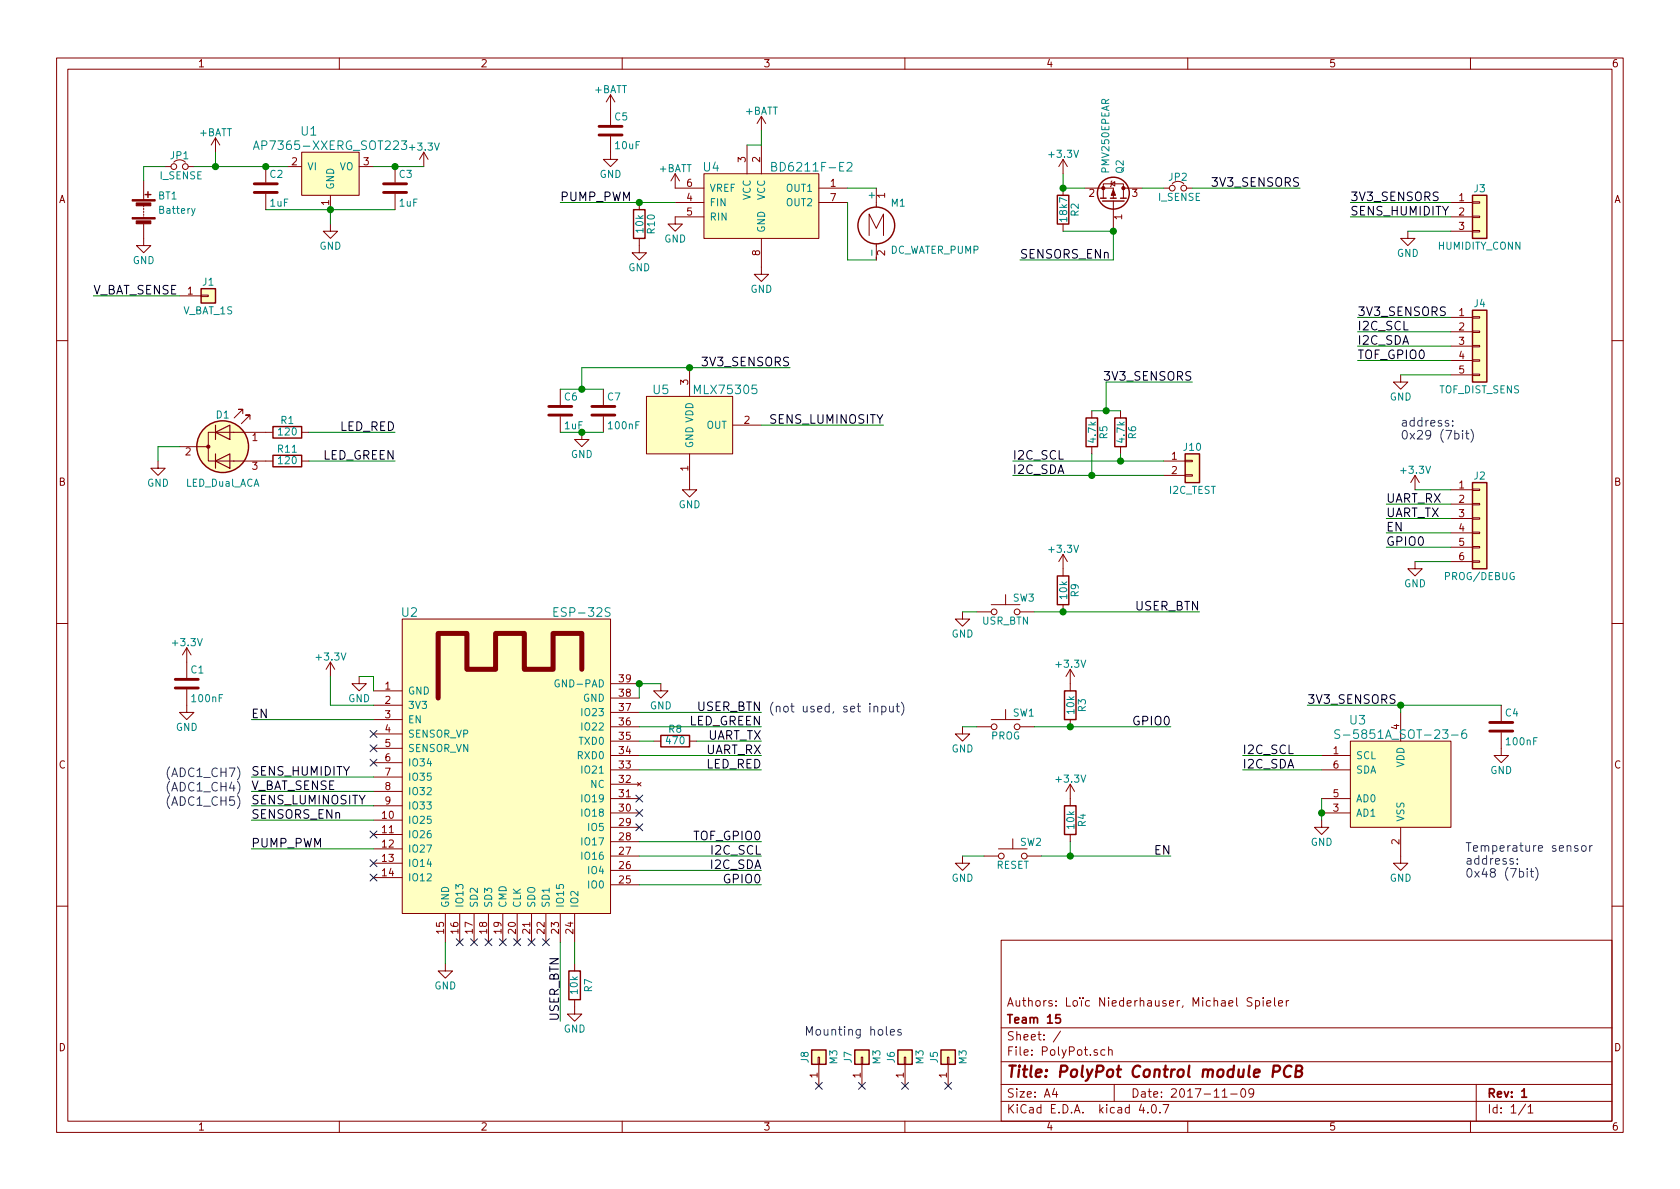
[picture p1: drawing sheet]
EESchema Schematic File Version 2
LIBS:power
LIBS:device
LIBS:transistors
LIBS:conn
LIBS:linear
LIBS:regul
LIBS:74xx
LIBS:cmos4000
LIBS:adc-dac
LIBS:memory
LIBS:xilinx
LIBS:microcontrollers
LIBS:dsp
LIBS:microchip
LIBS:analog_switches
LIBS:motorola
LIBS:texas
LIBS:intel
LIBS:audio
LIBS:interface
LIBS:digital-audio
LIBS:philips
LIBS:display
LIBS:cypress
LIBS:siliconi
LIBS:opto
LIBS:atmel
LIBS:contrib
LIBS:valves
LIBS:PolyPot
LIBS:PolyPot-cache
EELAYER 25 0
EELAYER END
$Descr A4 11693 8268
encoding utf-8
Sheet 1 1
Title "PolyPot Control module PCB"
Date "2017-11-09"
Rev "1"
Comp "Team 15"
Comment1 "Authors: Loïc Niederhauser, Michael Spieler "
Comment2 ""
Comment3 ""
Comment4 ""
$EndDescr
$Comp
L Battery BT1
U 1 1
P 1000 1450
F 0 "BT1" H 1100 1550 50  0000 L CNN
F 1 "Battery" H 1100 1450 50  0000 L CNN
F 2 "Pin_Headers:Pin_Header_Straight_1x02_Pitch2.54mm" V 1000 1510 50  0001 C CNN
F 3 "" V 1000 1510 50  0001 C CNN
	1    1000 1450
	1    0    0    -1  
$EndComp
$Comp
L C C2
U 1 1
P 1850 1300
F 0 "C2" H 1875 1400 50  0000 L CNN
F 1 "1uF" H 1875 1200 50  0000 L CNN
F 2 "Capacitors_SMD:C_0603_HandSoldering" H 1888 1150 50  0001 C CNN
F 3 "" H 1850 1300 50  0001 C CNN
	1    1850 1300
	1    0    0    -1  
$EndComp
$Comp
L R R4
U 1 1
P 7450 5700
F 0 "R4" V 7530 5700 50  0000 C CNN
F 1 "10k" V 7450 5700 50  0000 C CNN
F 2 "Resistors_SMD:R_0603_HandSoldering" V 7380 5700 50  0001 C CNN
F 3 "" H 7450 5700 50  0001 C CNN
	1    7450 5700
	1    0    0    -1  
$EndComp
$Comp
L +3.3V #PWR01
U 1 1
P 1300 4600
F 0 "#PWR01" H 1300 4450 50  0001 C CNN
F 1 "+3.3V" H 1300 4740 50  0000 C CNN
F 2 "" H 1300 4600 50  0001 C CNN
F 3 "" H 1300 4600 50  0001 C CNN
	1    1300 4600
	1    0    0    -1  
$EndComp
$Comp
L GND #PWR02
U 1 1
P 9850 3900
F 0 "#PWR02" H 9850 3650 50  0001 C CNN
F 1 "GND" H 9850 3750 50  0000 C CNN
F 2 "" H 9850 3900 50  0001 C CNN
F 3 "" H 9850 3900 50  0001 C CNN
	1    9850 3900
	1    0    0    -1  
$EndComp
$Comp
L R R1
U 1 1
P 2000 3000
F 0 "R1" V 2080 3000 50  0000 C CNN
F 1 "120" V 2000 3000 50  0000 C CNN
F 2 "Resistors_SMD:R_0603_HandSoldering" V 1930 3000 50  0001 C CNN
F 3 "" H 2000 3000 50  0001 C CNN
	1    2000 3000
	0    -1   -1   0   
$EndComp
$Comp
L GND #PWR03
U 1 1
P 1000 1650
F 0 "#PWR03" H 1000 1400 50  0001 C CNN
F 1 "GND" H 1000 1500 50  0000 C CNN
F 2 "" H 1000 1650 50  0001 C CNN
F 3 "" H 1000 1650 50  0001 C CNN
	1    1000 1650
	1    0    0    -1  
$EndComp
$Comp
L C C3
U 1 1
P 2750 1300
F 0 "C3" H 2775 1400 50  0000 L CNN
F 1 "1uF" H 2775 1200 50  0000 L CNN
F 2 "Capacitors_SMD:C_0603_HandSoldering" H 2788 1150 50  0001 C CNN
F 3 "" H 2750 1300 50  0001 C CNN
	1    2750 1300
	1    0    0    -1  
$EndComp
$Comp
L GND #PWR04
U 1 1
P 2300 1550
F 0 "#PWR04" H 2300 1300 50  0001 C CNN
F 1 "GND" H 2300 1400 50  0000 C CNN
F 2 "" H 2300 1550 50  0001 C CNN
F 3 "" H 2300 1550 50  0001 C CNN
	1    2300 1550
	1    0    0    -1  
$EndComp
$Comp
L +3.3V #PWR05
U 1 1
P 2950 1150
F 0 "#PWR05" H 2950 1000 50  0001 C CNN
F 1 "+3.3V" H 2950 1290 50  0000 C CNN
F 2 "" H 2950 1150 50  0001 C CNN
F 3 "" H 2950 1150 50  0001 C CNN
	1    2950 1150
	1    0    0    -1  
$EndComp
$Comp
L C C1
U 1 1
P 1300 4750
F 0 "C1" H 1325 4850 50  0000 L CNN
F 1 "100nF" H 1325 4650 50  0000 L CNN
F 2 "Capacitors_SMD:C_0603_HandSoldering" H 1338 4600 50  0001 C CNN
F 3 "" H 1300 4750 50  0001 C CNN
	1    1300 4750
	1    0    0    -1  
$EndComp
$Comp
L GND #PWR06
U 1 1
P 1300 4900
F 0 "#PWR06" H 1300 4650 50  0001 C CNN
F 1 "GND" H 1300 4750 50  0000 C CNN
F 2 "" H 1300 4900 50  0001 C CNN
F 3 "" H 1300 4900 50  0001 C CNN
	1    1300 4900
	1    0    0    -1  
$EndComp
$Comp
L +3.3V #PWR07
U 1 1
P 2300 4700
F 0 "#PWR07" H 2300 4550 50  0001 C CNN
F 1 "+3.3V" H 2300 4840 50  0000 C CNN
F 2 "" H 2300 4700 50  0001 C CNN
F 3 "" H 2300 4700 50  0001 C CNN
	1    2300 4700
	1    0    0    -1  
$EndComp
$Comp
L Jumper_NC_Small JP1
U 1 1
P 1250 1150
F 0 "JP1" H 1250 1230 50  0000 C CNN
F 1 "I_SENSE" H 1260 1090 50  0000 C CNN
F 2 "Pin_Headers:Pin_Header_Straight_1x02_Pitch2.54mm" H 1250 1150 50  0001 C CNN
F 3 "" H 1250 1150 50  0001 C CNN
	1    1250 1150
	1    0    0    -1  
$EndComp
$Comp
L GND #PWR08
U 1 1
P 1100 3200
F 0 "#PWR08" H 1100 2950 50  0001 C CNN
F 1 "GND" H 1100 3050 50  0000 C CNN
F 2 "" H 1100 3200 50  0001 C CNN
F 3 "" H 1100 3200 50  0001 C CNN
	1    1100 3200
	1    0    0    -1  
$EndComp
Text Label 9650 3500 0    60   ~ 0
UART_RX
Text Label 9650 3600 0    60   ~ 0
UART_TX
$Comp
L +3.3V #PWR09
U 1 1
P 7450 5550
F 0 "#PWR09" H 7450 5400 50  0001 C CNN
F 1 "+3.3V" H 7450 5690 50  0000 C CNN
F 2 "" H 7450 5550 50  0001 C CNN
F 3 "" H 7450 5550 50  0001 C CNN
	1    7450 5550
	1    0    0    -1  
$EndComp
Text Label 8150 5950 2    60   ~ 0
EN
$Comp
L +3.3V #PWR010
U 1 1
P 9850 3400
F 0 "#PWR010" H 9850 3250 50  0001 C CNN
F 1 "+3.3V" H 9850 3540 50  0000 C CNN
F 2 "" H 9850 3400 50  0001 C CNN
F 3 "" H 9850 3400 50  0001 C CNN
	1    9850 3400
	1    0    0    -1  
$EndComp
Text Label 9400 1400 0    60   ~ 0
3V3_SENSORS
$Comp
L GND #PWR011
U 1 1
P 9800 1600
F 0 "#PWR011" H 9800 1350 50  0001 C CNN
F 1 "GND" H 9800 1450 50  0000 C CNN
F 2 "" H 9800 1600 50  0001 C CNN
F 3 "" H 9800 1600 50  0001 C CNN
	1    9800 1600
	1    0    0    -1  
$EndComp
Text Label 9400 1500 0    60   ~ 0
SENS_HUMIDITY
Text Label 8300 2650 2    60   ~ 0
3V3_SENSORS
$Comp
L R R5
U 1 1
P 7600 3000
F 0 "R5" V 7680 3000 50  0000 C CNN
F 1 "4.7k" V 7600 3000 50  0000 C CNN
F 2 "Resistors_SMD:R_0603_HandSoldering" V 7530 3000 50  0001 C CNN
F 3 "" H 7600 3000 50  0001 C CNN
	1    7600 3000
	1    0    0    -1  
$EndComp
$Comp
L R R6
U 1 1
P 7800 3000
F 0 "R6" V 7880 3000 50  0000 C CNN
F 1 "4.7k" V 7800 3000 50  0000 C CNN
F 2 "Resistors_SMD:R_0603_HandSoldering" V 7730 3000 50  0001 C CNN
F 3 "" H 7800 3000 50  0001 C CNN
	1    7800 3000
	1    0    0    -1  
$EndComp
Text Label 7050 3300 0    60   ~ 0
I2C_SDA
Text Label 7050 3200 0    60   ~ 0
I2C_SCL
$Comp
L Q_PMOS_GSD Q2
U 1 1
P 7750 1400
F 0 "Q2" H 7950 1450 50  0000 L CNN
F 1 "PMV250EPEAR" H 7950 1350 50  0000 L CNN
F 2 "TO_SOT_Packages_SMD:SOT-23_Handsoldering" H 7950 1500 50  0001 C CNN
F 3 "" H 7750 1400 50  0001 C CNN
	1    7750 1400
	0    1    -1   0   
$EndComp
$Comp
L R R2
U 1 1
P 7400 1450
F 0 "R2" V 7480 1450 50  0000 C CNN
F 1 "18k7" V 7400 1450 50  0000 C CNN
F 2 "Resistors_SMD:R_0603_HandSoldering" V 7330 1450 50  0001 C CNN
F 3 "" H 7400 1450 50  0001 C CNN
	1    7400 1450
	1    0    0    -1  
$EndComp
Text Label 7100 1800 0    60   ~ 0
SENSORS_ENn
Text Label 9050 1300 2    60   ~ 0
3V3_SENSORS
$Comp
L +3.3V #PWR012
U 1 1
P 7400 1200
F 0 "#PWR012" H 7400 1050 50  0001 C CNN
F 1 "+3.3V" H 7400 1340 50  0000 C CNN
F 2 "" H 7400 1200 50  0001 C CNN
F 3 "" H 7400 1200 50  0001 C CNN
	1    7400 1200
	1    0    0    -1  
$EndComp
$Comp
L Jumper_NC_Small JP2
U 1 1
P 8200 1300
F 0 "JP2" H 8200 1380 50  0000 C CNN
F 1 "I_SENSE" H 8210 1240 50  0000 C CNN
F 2 "Pin_Headers:Pin_Header_Straight_1x02_Pitch2.54mm" H 8200 1300 50  0001 C CNN
F 3 "" H 8200 1300 50  0001 C CNN
	1    8200 1300
	1    0    0    -1  
$EndComp
Text Label 9450 2300 0    60   ~ 0
I2C_SCL
Text Label 9450 2400 0    60   ~ 0
I2C_SDA
Text Label 9450 2200 0    60   ~ 0
3V3_SENSORS
$Comp
L GND #PWR013
U 1 1
P 9750 2600
F 0 "#PWR013" H 9750 2350 50  0001 C CNN
F 1 "GND" H 9750 2450 50  0000 C CNN
F 2 "" H 9750 2600 50  0001 C CNN
F 3 "" H 9750 2600 50  0001 C CNN
	1    9750 2600
	1    0    0    -1  
$EndComp
Text Label 9450 2500 0    60   ~ 0
TOF_GPIO0
$Comp
L Conn_01x05 J4
U 1 1
P 10300 2400
F 0 "J4" H 10300 2700 50  0000 C CNN
F 1 "TOF_DIST_SENS" H 10300 2100 50  0000 C CNN
F 2 "Pin_Headers:Pin_Header_Straight_1x05_Pitch2.54mm" H 10300 2400 50  0001 C CNN
F 3 "" H 10300 2400 50  0001 C CNN
	1    10300 2400
	1    0    0    -1  
$EndComp
Text Notes 9750 3050 0    60   ~ 0
address:\n0x29 (7bit)
$Comp
L Motor_DC M1
U 1 1
P 6100 1500
F 0 "M1" H 6200 1600 50  0000 L CNN
F 1 "DC_WATER_PUMP" H 6200 1300 50  0000 L TNN
F 2 "Pin_Headers:Pin_Header_Straight_1x02_Pitch2.54mm" H 6100 1410 50  0001 C CNN
F 3 "" H 6100 1410 50  0001 C CNN
	1    6100 1500
	1    0    0    -1  
$EndComp
$Comp
L SW_Push SW2
U 1 1
P 7050 5950
F 0 "SW2" H 7100 6050 50  0000 L CNN
F 1 "RESET" H 7050 5890 50  0000 C CNN
F 2 "Buttons_Switches_SMD:SW_SPST_EVQPE1" H 7050 6150 50  0001 C CNN
F 3 "" H 7050 6150 50  0001 C CNN
	1    7050 5950
	1    0    0    -1  
$EndComp
$Comp
L GND #PWR014
U 1 1
P 6700 5950
F 0 "#PWR014" H 6700 5700 50  0001 C CNN
F 1 "GND" H 6700 5800 50  0000 C CNN
F 2 "" H 6700 5950 50  0001 C CNN
F 3 "" H 6700 5950 50  0001 C CNN
	1    6700 5950
	1    0    0    -1  
$EndComp
$Comp
L SW_Push SW1
U 1 1
P 7000 5050
F 0 "SW1" H 7050 5150 50  0000 L CNN
F 1 "PROG" H 7000 4990 50  0000 C CNN
F 2 "Buttons_Switches_SMD:SW_SPST_EVQPE1" H 7000 5250 50  0001 C CNN
F 3 "" H 7000 5250 50  0001 C CNN
	1    7000 5050
	1    0    0    -1  
$EndComp
$Comp
L R R3
U 1 1
P 7450 4900
F 0 "R3" V 7530 4900 50  0000 C CNN
F 1 "10k" V 7450 4900 50  0000 C CNN
F 2 "Resistors_SMD:R_0603_HandSoldering" V 7380 4900 50  0001 C CNN
F 3 "" H 7450 4900 50  0001 C CNN
	1    7450 4900
	1    0    0    -1  
$EndComp
$Comp
L +3.3V #PWR015
U 1 1
P 7450 4750
F 0 "#PWR015" H 7450 4600 50  0001 C CNN
F 1 "+3.3V" H 7450 4890 50  0000 C CNN
F 2 "" H 7450 4750 50  0001 C CNN
F 3 "" H 7450 4750 50  0001 C CNN
	1    7450 4750
	1    0    0    -1  
$EndComp
$Comp
L GND #PWR016
U 1 1
P 6700 5050
F 0 "#PWR016" H 6700 4800 50  0001 C CNN
F 1 "GND" H 6700 4900 50  0000 C CNN
F 2 "" H 6700 5050 50  0001 C CNN
F 3 "" H 6700 5050 50  0001 C CNN
	1    6700 5050
	1    0    0    -1  
$EndComp
Text Label 8150 5050 2    60   ~ 0
GPIO0
$Comp
L Conn_01x03 J3
U 1 1
P 10300 1500
F 0 "J3" H 10300 1700 50  0000 C CNN
F 1 "HUMIDITY_CONN" H 10300 1300 50  0000 C CNN
F 2 "Pin_Headers:Pin_Header_Straight_1x03_Pitch2.54mm" H 10300 1500 50  0001 C CNN
F 3 "" H 10300 1500 50  0001 C CNN
	1    10300 1500
	1    0    0    -1  
$EndComp
$Comp
L S-5851A_SOT-23-6 U3
U 1 1
P 9750 5450
F 0 "U3" H 9450 5900 60  0000 C CNN
F 1 "S-5851A_SOT-23-6" H 9750 5800 60  0000 C CNN
F 2 "TO_SOT_Packages_SMD:SOT-23-6_Handsoldering" H 9350 5700 60  0001 C CNN
F 3 "" H 9450 5800 60  0001 C CNN
	1    9750 5450
	1    0    0    -1  
$EndComp
$Comp
L GND #PWR017
U 1 1
P 9750 5950
F 0 "#PWR017" H 9750 5700 50  0001 C CNN
F 1 "GND" H 9750 5800 50  0000 C CNN
F 2 "" H 9750 5950 50  0001 C CNN
F 3 "" H 9750 5950 50  0001 C CNN
	1    9750 5950
	1    0    0    -1  
$EndComp
Text Label 9100 4900 0    60   ~ 0
3V3_SENSORS
Text Label 8650 5250 0    60   ~ 0
I2C_SCL
Text Label 8650 5350 0    60   ~ 0
I2C_SDA
$Comp
L GND #PWR018
U 1 1
P 9200 5700
F 0 "#PWR018" H 9200 5450 50  0001 C CNN
F 1 "GND" H 9200 5550 50  0000 C CNN
F 2 "" H 9200 5700 50  0001 C CNN
F 3 "" H 9200 5700 50  0001 C CNN
	1    9200 5700
	1    0    0    -1  
$EndComp
Text Notes 10200 6100 0    60   ~ 0
Temperature sensor\naddress:\n0x48 (7bit)
Text Label 650  2050 0    60   ~ 0
V_BAT_SENSE
$Comp
L Conn_01x06 J2
U 1 1
P 10300 3600
F 0 "J2" H 10300 3900 50  0000 C CNN
F 1 "PROG/DEBUG" H 10300 3200 50  0000 C CNN
F 2 "Pin_Headers:Pin_Header_Straight_1x06_Pitch2.54mm" H 10300 3600 50  0001 C CNN
F 3 "" H 10300 3600 50  0001 C CNN
	1    10300 3600
	1    0    0    -1  
$EndComp
Text Label 9650 3700 0    60   ~ 0
EN
Text Label 9650 3800 0    60   ~ 0
GPIO0
$Comp
L C C4
U 1 1
P 10450 5050
F 0 "C4" H 10475 5150 50  0000 L CNN
F 1 "100nF" H 10475 4950 50  0000 L CNN
F 2 "Capacitors_SMD:C_0603_HandSoldering" H 10488 4900 50  0001 C CNN
F 3 "" H 10450 5050 50  0001 C CNN
	1    10450 5050
	1    0    0    -1  
$EndComp
$Comp
L GND #PWR019
U 1 1
P 10450 5200
F 0 "#PWR019" H 10450 4950 50  0001 C CNN
F 1 "GND" H 10450 5050 50  0000 C CNN
F 2 "" H 10450 5200 50  0001 C CNN
F 3 "" H 10450 5200 50  0001 C CNN
	1    10450 5200
	1    0    0    -1  
$EndComp
$Comp
L Conn_01x01 J7
U 1 1
P 6000 7350
F 0 "J7" H 6000 7450 50  0000 C CNN
F 1 "M3" H 6000 7250 50  0000 C CNN
F 2 "Mounting_Holes:MountingHole_3.2mm_M3" H 6000 7350 50  0001 C CNN
F 3 "" H 6000 7350 50  0001 C CNN
	1    6000 7350
	0    -1   -1   0   
$EndComp
$Comp
L Conn_01x01 J6
U 1 1
P 6300 7350
F 0 "J6" H 6300 7450 50  0000 C CNN
F 1 "M3" H 6300 7250 50  0000 C CNN
F 2 "Mounting_Holes:MountingHole_3.2mm_M3" H 6300 7350 50  0001 C CNN
F 3 "" H 6300 7350 50  0001 C CNN
	1    6300 7350
	0    -1   -1   0   
$EndComp
$Comp
L Conn_01x01 J5
U 1 1
P 6600 7350
F 0 "J5" H 6600 7450 50  0000 C CNN
F 1 "M3" H 6600 7250 50  0000 C CNN
F 2 "Mounting_Holes:MountingHole_3.2mm_M3" H 6600 7350 50  0001 C CNN
F 3 "" H 6600 7350 50  0001 C CNN
	1    6600 7350
	0    -1   -1   0   
$EndComp
Text Notes 5600 7200 0    60   ~ 0
Mounting holes
$Comp
L Conn_01x01 J8
U 1 1
P 5700 7350
F 0 "J8" H 5700 7450 50  0000 C CNN
F 1 "M3" H 5700 7250 50  0000 C CNN
F 2 "Mounting_Holes:MountingHole_3.2mm_M3" H 5700 7350 50  0001 C CNN
F 3 "" H 5700 7350 50  0001 C CNN
	1    5700 7350
	0    -1   -1   0   
$EndComp
NoConn ~ 6600 7550
NoConn ~ 6300 7550
NoConn ~ 6000 7550
NoConn ~ 5700 7550
$Comp
L Conn_01x01 J1
U 1 1
P 1450 2050
F 0 "J1" H 1450 2150 50  0000 C CNN
F 1 "V_BAT_1S" H 1450 1950 50  0000 C CNN
F 2 "Pin_Headers:Pin_Header_Straight_1x01_Pitch2.54mm" H 1450 2050 50  0001 C CNN
F 3 "" H 1450 2050 50  0001 C CNN
	1    1450 2050
	1    0    0    -1  
$EndComp
$Comp
L R R7
U 1 1
P 4000 6850
F 0 "R7" V 3900 6850 50  0000 C CNN
F 1 "10k" V 4000 6850 50  0000 C CNN
F 2 "Resistors_SMD:R_0603_HandSoldering" V 3930 6850 50  0001 C CNN
F 3 "" H 4000 6850 50  0001 C CNN
	1    4000 6850
	-1   0    0    1   
$EndComp
$Comp
L GND #PWR020
U 1 1
P 4000 7000
F 0 "#PWR020" H 4000 6750 50  0001 C CNN
F 1 "GND" H 4000 6850 50  0000 C CNN
F 2 "" H 4000 7000 50  0001 C CNN
F 3 "" H 4000 7000 50  0001 C CNN
	1    4000 7000
	1    0    0    -1  
$EndComp
$Comp
L R R8
U 1 1
P 4700 5150
F 0 "R8" V 4780 5150 50  0000 C CNN
F 1 "470" V 4700 5150 50  0000 C CNN
F 2 "Resistors_SMD:R_0603_HandSoldering" V 4630 5150 50  0001 C CNN
F 3 "" H 4700 5150 50  0001 C CNN
	1    4700 5150
	0    -1   -1   0   
$EndComp
Text Notes 1150 5500 0    60   ~ 0
(ADC1_CH4)
Text Notes 1150 5600 0    60   ~ 0
(ADC1_CH5)
Text Notes 1150 5400 0    60   ~ 0
(ADC1_CH7)
Text Label 8350 4250 2    60   ~ 0
USER_BTN
$Comp
L SW_Push SW3
U 1 1
P 7000 4250
F 0 "SW3" H 7050 4350 50  0000 L CNN
F 1 "USR_BTN" H 7000 4190 50  0000 C CNN
F 2 "Buttons_Switches_SMD:SW_SPST_PTS645" H 7000 4450 50  0001 C CNN
F 3 "" H 7000 4450 50  0001 C CNN
	1    7000 4250
	1    0    0    -1  
$EndComp
$Comp
L GND #PWR021
U 1 1
P 6700 4250
F 0 "#PWR021" H 6700 4000 50  0001 C CNN
F 1 "GND" H 6700 4100 50  0000 C CNN
F 2 "" H 6700 4250 50  0001 C CNN
F 3 "" H 6700 4250 50  0001 C CNN
	1    6700 4250
	1    0    0    -1  
$EndComp
$Comp
L R R9
U 1 1
P 7400 4100
F 0 "R9" V 7480 4100 50  0000 C CNN
F 1 "10k" V 7400 4100 50  0000 C CNN
F 2 "Resistors_SMD:R_0603_HandSoldering" V 7330 4100 50  0001 C CNN
F 3 "" H 7400 4100 50  0001 C CNN
	1    7400 4100
	1    0    0    -1  
$EndComp
$Comp
L +3.3V #PWR022
U 1 1
P 7400 3950
F 0 "#PWR022" H 7400 3800 50  0001 C CNN
F 1 "+3.3V" H 7400 4090 50  0000 C CNN
F 2 "" H 7400 3950 50  0001 C CNN
F 3 "" H 7400 3950 50  0001 C CNN
	1    7400 3950
	1    0    0    -1  
$EndComp
Text Label 5500 2550 2    60   ~ 0
3V3_SENSORS
Text Label 6150 2950 2    60   ~ 0
SENS_LUMINOSITY
$Comp
L ESP-32S U2
U 1 1
P 3550 5500
F 0 "U2" H 2850 6750 60  0000 C CNN
F 1 "ESP-32S" H 4050 6750 60  0000 C CNN
F 2 "ESP32-footprints-Lib:ESP-32S" H 3900 6850 60  0001 C CNN
F 3 "" H 3100 5950 60  0001 C CNN
	1    3550 5500
	1    0    0    -1  
$EndComp
$Comp
L GND #PWR023
U 1 1
P 2500 4700
F 0 "#PWR023" H 2500 4450 50  0001 C CNN
F 1 "GND" H 2500 4550 50  0000 C CNN
F 2 "" H 2500 4700 50  0001 C CNN
F 3 "" H 2500 4700 50  0001 C CNN
	1    2500 4700
	1    0    0    -1  
$EndComp
$Comp
L GND #PWR024
U 1 1
P 4600 4750
F 0 "#PWR024" H 4600 4500 50  0001 C CNN
F 1 "GND" H 4600 4600 50  0000 C CNN
F 2 "" H 4600 4750 50  0001 C CNN
F 3 "" H 4600 4750 50  0001 C CNN
	1    4600 4750
	1    0    0    -1  
$EndComp
$Comp
L GND #PWR025
U 1 1
P 3100 6700
F 0 "#PWR025" H 3100 6450 50  0001 C CNN
F 1 "GND" H 3100 6550 50  0000 C CNN
F 2 "" H 3100 6700 50  0001 C CNN
F 3 "" H 3100 6700 50  0001 C CNN
	1    3100 6700
	1    0    0    -1  
$EndComp
Text Label 5300 5150 2    60   ~ 0
UART_TX
Text Label 5300 5250 2    60   ~ 0
UART_RX
Text Label 5300 5950 2    60   ~ 0
I2C_SCL
Text Label 5300 6050 2    60   ~ 0
I2C_SDA
Text Label 5300 6150 2    60   ~ 0
GPIO0
Text Label 1750 5000 0    60   ~ 0
EN
Text Label 1750 5500 0    60   ~ 0
V_BAT_SENSE
Text Label 1750 5400 0    60   ~ 0
SENS_HUMIDITY
Text Label 1750 5600 0    60   ~ 0
SENS_LUMINOSITY
Text Label 5300 4950 2    60   ~ 0
USER_BTN
$Comp
L GND #PWR026
U 1 1
P 5300 1850
F 0 "#PWR026" H 5300 1600 50  0001 C CNN
F 1 "GND" H 5300 1700 50  0000 C CNN
F 2 "" H 5300 1850 50  0001 C CNN
F 3 "" H 5300 1850 50  0001 C CNN
	1    5300 1850
	1    0    0    -1  
$EndComp
Text Label 3900 1400 0    60   ~ 0
PUMP_PWM
$Comp
L BD6211F-E2 U4
U 1 1
P 5300 1400
F 0 "U4" H 4950 1650 60  0000 C CNN
F 1 "BD6211F-E2" H 5650 1650 60  0000 C CNN
F 2 "Housings_SOIC:SOIC-8_3.9x4.9mm_Pitch1.27mm" H 5300 1400 60  0001 C CNN
F 3 "" H 5300 1400 60  0001 C CNN
	1    5300 1400
	1    0    0    -1  
$EndComp
$Comp
L C C5
U 1 1
P 4250 900
F 0 "C5" H 4275 1000 50  0000 L CNN
F 1 "10uF" H 4275 800 50  0000 L CNN
F 2 "Capacitors_SMD:C_0805_HandSoldering" H 4288 750 50  0001 C CNN
F 3 "" H 4250 900 50  0001 C CNN
	1    4250 900 
	1    0    0    -1  
$EndComp
$Comp
L R R10
U 1 1
P 4450 1550
F 0 "R10" V 4530 1550 50  0000 C CNN
F 1 "10k" V 4450 1550 50  0000 C CNN
F 2 "Resistors_SMD:R_0603_HandSoldering" V 4380 1550 50  0001 C CNN
F 3 "" H 4450 1550 50  0001 C CNN
	1    4450 1550
	1    0    0    -1  
$EndComp
$Comp
L GND #PWR027
U 1 1
P 4450 1700
F 0 "#PWR027" H 4450 1450 50  0001 C CNN
F 1 "GND" H 4450 1550 50  0000 C CNN
F 2 "" H 4450 1700 50  0001 C CNN
F 3 "" H 4450 1700 50  0001 C CNN
	1    4450 1700
	1    0    0    -1  
$EndComp
Text Label 1750 5900 0    60   ~ 0
PUMP_PWM
$Comp
L +BATT #PWR028
U 1 1
P 1500 1050
F 0 "#PWR028" H 1500 900 50  0001 C CNN
F 1 "+BATT" H 1500 1190 50  0000 C CNN
F 2 "" H 1500 1050 50  0001 C CNN
F 3 "" H 1500 1050 50  0001 C CNN
	1    1500 1050
	1    0    0    -1  
$EndComp
$Comp
L +BATT #PWR029
U 1 1
P 4700 1300
F 0 "#PWR029" H 4700 1150 50  0001 C CNN
F 1 "+BATT" H 4700 1440 50  0000 C CNN
F 2 "" H 4700 1300 50  0001 C CNN
F 3 "" H 4700 1300 50  0001 C CNN
	1    4700 1300
	1    0    0    -1  
$EndComp
$Comp
L GND #PWR030
U 1 1
P 4700 1500
F 0 "#PWR030" H 4700 1250 50  0001 C CNN
F 1 "GND" H 4700 1350 50  0000 C CNN
F 2 "" H 4700 1500 50  0001 C CNN
F 3 "" H 4700 1500 50  0001 C CNN
	1    4700 1500
	1    0    0    -1  
$EndComp
$Comp
L GND #PWR031
U 1 1
P 4250 1050
F 0 "#PWR031" H 4250 800 50  0001 C CNN
F 1 "GND" H 4250 900 50  0000 C CNN
F 2 "" H 4250 1050 50  0001 C CNN
F 3 "" H 4250 1050 50  0001 C CNN
	1    4250 1050
	1    0    0    -1  
$EndComp
$Comp
L +BATT #PWR032
U 1 1
P 4250 750
F 0 "#PWR032" H 4250 600 50  0001 C CNN
F 1 "+BATT" H 4250 890 50  0000 C CNN
F 2 "" H 4250 750 50  0001 C CNN
F 3 "" H 4250 750 50  0001 C CNN
	1    4250 750 
	1    0    0    -1  
$EndComp
$Comp
L +BATT #PWR033
U 1 1
P 5300 900
F 0 "#PWR033" H 5300 750 50  0001 C CNN
F 1 "+BATT" H 5300 1040 50  0000 C CNN
F 2 "" H 5300 900 50  0001 C CNN
F 3 "" H 5300 900 50  0001 C CNN
	1    5300 900 
	1    0    0    -1  
$EndComp
$Comp
L LED_Dual_ACA D1
U 1 1
P 1550 3100
F 0 "D1" H 1550 3325 50  0000 C CNN
F 1 "LED_Dual_ACA" H 1550 2850 50  0000 C CNN
F 2 "LEDs:LED_D5.0mm-3" H 1550 3100 50  0001 C CNN
F 3 "" H 1550 3100 50  0001 C CNN
	1    1550 3100
	1    0    0    -1  
$EndComp
$Comp
L R R11
U 1 1
P 2000 3200
F 0 "R11" V 2080 3200 50  0000 C CNN
F 1 "120" V 2000 3200 50  0000 C CNN
F 2 "Resistors_SMD:R_0603_HandSoldering" V 1930 3200 50  0001 C CNN
F 3 "" H 2000 3200 50  0001 C CNN
	1    2000 3200
	0    -1   -1   0   
$EndComp
Text Label 2750 3000 2    60   ~ 0
LED_RED
Text Label 2750 3200 2    60   ~ 0
LED_GREEN
Text Label 5300 5350 2    60   ~ 0
LED_RED
Text Label 5300 5050 2    60   ~ 0
LED_GREEN
NoConn ~ 4450 5750
NoConn ~ 4450 5550
NoConn ~ 4450 5650
NoConn ~ 3800 6550
NoConn ~ 3700 6550
NoConn ~ 3600 6550
NoConn ~ 3500 6550
NoConn ~ 3400 6550
NoConn ~ 3300 6550
NoConn ~ 3200 6550
NoConn ~ 2600 5300
NoConn ~ 2600 5200
NoConn ~ 2600 5100
NoConn ~ 2600 5800
NoConn ~ 2600 6000
$Comp
L Conn_01x02 J10
U 1 1
P 8300 3200
F 0 "J10" H 8300 3300 50  0000 C CNN
F 1 "I2C_TEST" H 8300 3000 50  0000 C CNN
F 2 "Pin_Headers:Pin_Header_Straight_1x02_Pitch2.54mm" H 8300 3200 50  0001 C CNN
F 3 "" H 8300 3200 50  0001 C CNN
	1    8300 3200
	1    0    0    -1  
$EndComp
$Comp
L AP7365-XXERG_SOT223 U1
U 1 1
P 2300 1150
F 0 "U1" H 2150 1400 60  0000 C CNN
F 1 "AP7365-XXERG_SOT223" H 2300 1300 60  0000 C CNN
F 2 "TO_SOT_Packages_SMD:SOT-223" H 2300 1150 60  0001 C CNN
F 3 "" H 2300 1150 60  0001 C CNN
	1    2300 1150
	1    0    0    -1  
$EndComp
Text Label 5300 5850 2    60   ~ 0
TOF_GPIO0
$Comp
L MLX75305 U5
U 1 1
P 4800 2950
F 0 "U5" H 4600 3200 60  0000 C CNN
F 1 "MLX75305" H 5050 3200 60  0000 C CNN
F 2 "Housings_SOIC:SOIC-8_3.9x4.9mm_Pitch1.27mm" H 4800 2950 60  0001 C CNN
F 3 "" H 4800 2950 60  0001 C CNN
	1    4800 2950
	1    0    0    -1  
$EndComp
$Comp
L GND #PWR034
U 1 1
P 4800 3350
F 0 "#PWR034" H 4800 3100 50  0001 C CNN
F 1 "GND" H 4800 3200 50  0000 C CNN
F 2 "" H 4800 3350 50  0001 C CNN
F 3 "" H 4800 3350 50  0001 C CNN
	1    4800 3350
	1    0    0    -1  
$EndComp
$Comp
L C C7
U 1 1
P 4200 2850
F 0 "C7" H 4225 2950 50  0000 L CNN
F 1 "100nF" H 4225 2750 50  0000 L CNN
F 2 "Capacitors_SMD:C_0603_HandSoldering" H 4238 2700 50  0001 C CNN
F 3 "" H 4200 2850 50  0001 C CNN
	1    4200 2850
	1    0    0    -1  
$EndComp
$Comp
L GND #PWR035
U 1 1
P 4050 3000
F 0 "#PWR035" H 4050 2750 50  0001 C CNN
F 1 "GND" H 4050 2850 50  0000 C CNN
F 2 "" H 4050 3000 50  0001 C CNN
F 3 "" H 4050 3000 50  0001 C CNN
	1    4050 3000
	1    0    0    -1  
$EndComp
$Comp
L C C6
U 1 1
P 3900 2850
F 0 "C6" H 3925 2950 50  0000 L CNN
F 1 "1uF" H 3925 2750 50  0000 L CNN
F 2 "Capacitors_SMD:C_0805_HandSoldering" H 3938 2700 50  0001 C CNN
F 3 "" H 3900 2850 50  0001 C CNN
	1    3900 2850
	1    0    0    -1  
$EndComp
Wire Wire Line
	1000 1150 1150 1150
Wire Wire Line
	1350 1150 2000 1150
Connection ~ 1850 1150
Connection ~ 2750 1150
Connection ~ 2300 1450
Wire Wire Line
	1850 1450 2750 1450
Wire Wire Line
	2300 1550 2300 1450
Wire Wire Line
	2600 1150 2950 1150
Wire Wire Line
	7450 5850 7450 5950
Wire Wire Line
	9650 3500 10100 3500
Wire Wire Line
	9650 3600 10100 3600
Wire Wire Line
	9850 3900 10100 3900
Wire Wire Line
	9850 3400 10100 3400
Wire Wire Line
	9400 1400 10100 1400
Wire Wire Line
	9800 1600 10100 1600
Wire Wire Line
	9400 1500 10100 1500
Wire Wire Line
	7600 2850 7800 2850
Wire Wire Line
	7700 2850 7700 2650
Wire Wire Line
	7700 2650 8300 2650
Connection ~ 7700 2850
Wire Wire Line
	7600 3150 7600 3300
Wire Wire Line
	7050 3300 8100 3300
Wire Wire Line
	7800 3150 7800 3200
Wire Wire Line
	7050 3200 8100 3200
Wire Wire Line
	7400 1200 7400 1300
Wire Wire Line
	7400 1300 7550 1300
Connection ~ 7400 1300
Wire Wire Line
	7400 1600 7750 1600
Wire Wire Line
	7750 1600 7750 1800
Connection ~ 7750 1600
Wire Wire Line
	7750 1800 7100 1800
Connection ~ 7800 3200
Connection ~ 7600 3300
Wire Wire Line
	9050 1300 8300 1300
Wire Wire Line
	8100 1300 7950 1300
Wire Wire Line
	9750 2600 10100 2600
Wire Wire Line
	10100 2200 9450 2200
Wire Wire Line
	9450 2300 10100 2300
Wire Wire Line
	10100 2400 9450 2400
Wire Wire Line
	10100 2500 9450 2500
Wire Wire Line
	6700 5950 6850 5950
Connection ~ 7450 5950
Wire Wire Line
	7200 5050 8150 5050
Wire Wire Line
	6700 5050 6800 5050
Connection ~ 7450 5050
Wire Wire Line
	9100 4900 10450 4900
Wire Wire Line
	9750 4900 9750 4950
Wire Wire Line
	8650 5250 9200 5250
Wire Wire Line
	9200 5350 8650 5350
Wire Wire Line
	9200 5550 9200 5700
Connection ~ 9200 5650
Wire Wire Line
	650  2050 1250 2050
Wire Wire Line
	9650 3700 10100 3700
Wire Wire Line
	9650 3800 10100 3800
Connection ~ 9750 4900
Wire Wire Line
	4000 6550 4000 6700
Wire Wire Line
	6700 4250 6800 4250
Connection ~ 7400 4250
Wire Wire Line
	2300 4900 2600 4900
Wire Wire Line
	1750 5000 2600 5000
Wire Wire Line
	1750 5400 2600 5400
Wire Wire Line
	1750 5500 2600 5500
Wire Wire Line
	1750 5600 2600 5600
Wire Wire Line
	4450 5350 5300 5350
Wire Wire Line
	1750 5900 2600 5900
Wire Wire Line
	4450 5050 5300 5050
Wire Wire Line
	1750 5700 2600 5700
Wire Wire Line
	3100 6550 3100 6700
Wire Wire Line
	4450 4750 4450 4850
Wire Wire Line
	4600 4750 4450 4750
Wire Wire Line
	4450 6150 5300 6150
Wire Wire Line
	4450 6050 5300 6050
Wire Wire Line
	4450 5950 5300 5950
Wire Wire Line
	4450 5250 5300 5250
Wire Wire Line
	2300 4900 2300 4700
Wire Wire Line
	2600 4700 2600 4800
Wire Wire Line
	4450 5150 4550 5150
Wire Wire Line
	4850 5150 5300 5150
Connection ~ 4450 4750
Wire Wire Line
	3900 1400 4700 1400
Connection ~ 4450 1400
Wire Wire Line
	5900 1300 6100 1300
Wire Wire Line
	5900 1400 5900 1800
Wire Wire Line
	5900 1800 6100 1800
Wire Wire Line
	5200 1000 5300 1000
Wire Wire Line
	5300 1000 5300 900 
Wire Wire Line
	1100 3200 1100 3100
Wire Wire Line
	1100 3100 1250 3100
Wire Wire Line
	2150 3000 2750 3000
Wire Wire Line
	2150 3200 2750 3200
Wire Wire Line
	4450 4950 5300 4950
Wire Wire Line
	2500 4700 2600 4700
Wire Wire Line
	7200 4250 8350 4250
Wire Wire Line
	7250 5950 8150 5950
Wire Wire Line
	1500 1050 1500 1150
Connection ~ 1500 1150
Wire Wire Line
	1000 1150 1000 1250
Wire Wire Line
	5300 5850 4450 5850
Wire Wire Line
	6150 2950 5300 2950
Wire Wire Line
	3900 3000 4200 3000
Connection ~ 4050 3000
Wire Wire Line
	3900 2700 4200 2700
Wire Wire Line
	4050 2550 5500 2550
Wire Wire Line
	4050 2550 4050 2700
Connection ~ 4050 2700
Connection ~ 4800 2550
Text Label 1750 5700 0    60   ~ 0
SENSORS_ENn
NoConn ~ 2600 6100
Text Label 3900 7100 1    60   ~ 0
USER_BTN
Wire Wire Line
	3900 7100 3900 6550
Text Notes 5350 4950 0    60   ~ 0
(not used, set input)
$EndSCHEMATC
